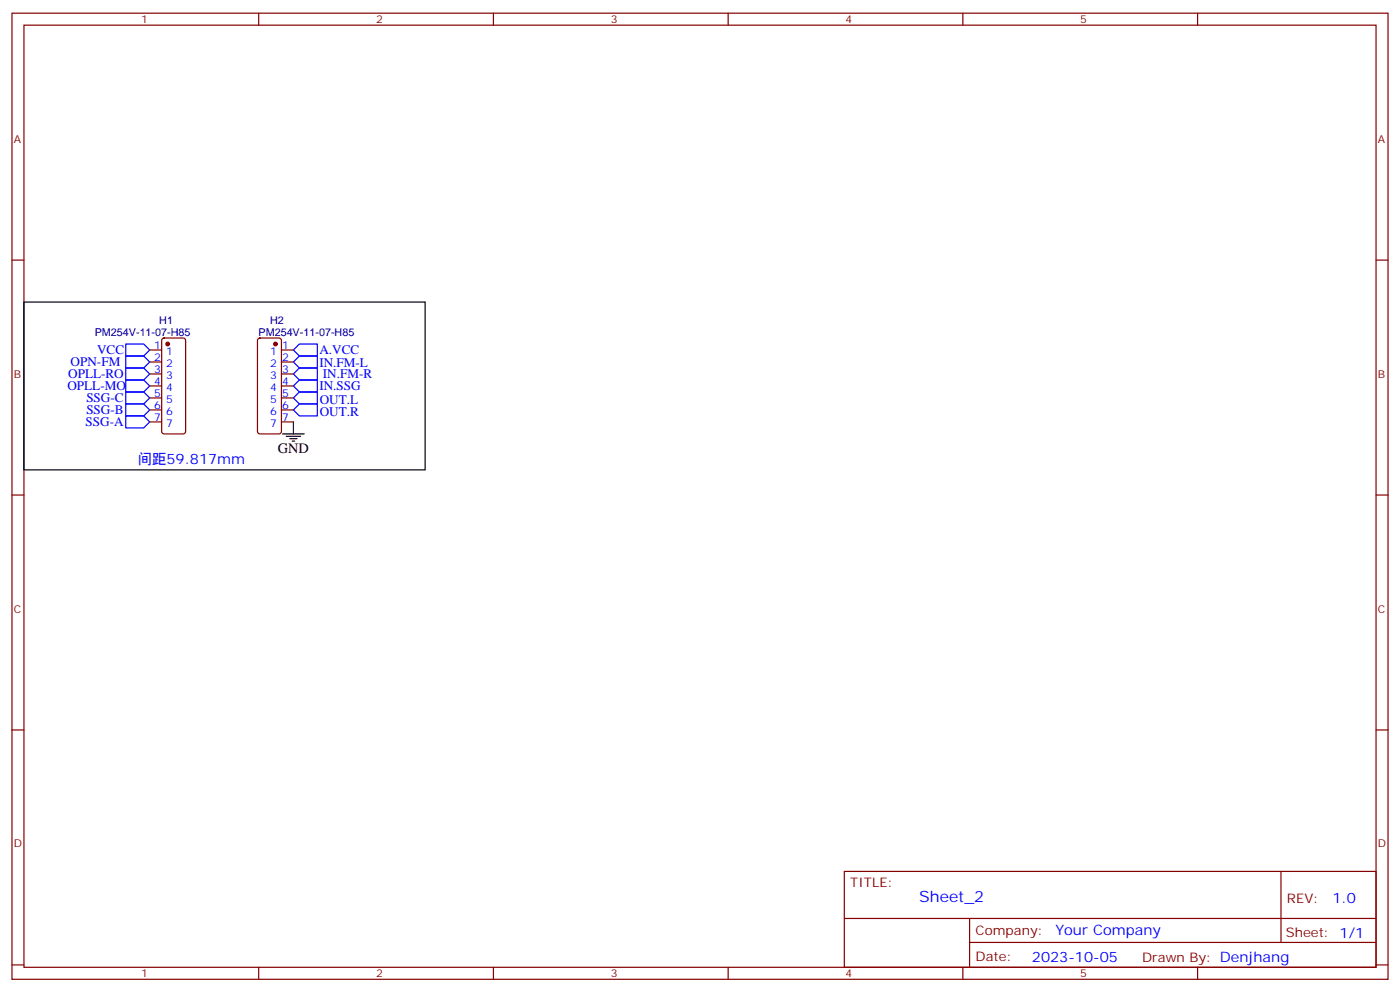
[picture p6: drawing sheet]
<svg xmlns="http://www.w3.org/2000/svg" width="412mm" height="292mm" viewBox="0 0 412 292" stroke-linecap="round" stroke-linejoin="round" font-family="sans-serif">
<g fill="none" stroke="#870000" stroke-width=".35">
<path d="M3.5 3.9h405.4v284.3h-405.4zM7.1 7.4h398.2v277.3h-398.2zM76.2 3.9v3.5M145.3 3.9v3.5M214.5 3.9v3.5M283.6 3.9v3.5M352.8 3.9v3.5M3.5 76.6h3.6M405.3 76.6h3.6M47.9 99.7l.4-.2h5.7l.6 .4 .1 27.1-.3 .5-.4 .2h-5.7l-.5-.2-.2-.5v-26.8zM76.1 99.7l.5-.2h5.6l.6 .4 .1 27.1-.2 .5-.5 .2h-5.6l-.5-.2-.3-.5v-26.8zM44.1 103h3.5"/>
<path d="M44.1 106.5h3.5M44.1 110.1h3.5M44.1 113.6h3.5M44.1 117.1h3.5M82.9 103h3.5M82.9 106.5h3.5M82.9 110.1h3.5M82.9 113.6h3.5M82.9 117.1h3.5M44.1 120.6h3.5M44.1 124.2h3.5M82.9 120.6h3.5"/>
<path d="M82.9 124.2h3.5M3.5 145.7h3.6M405.3 145.7h3.6M3.5 214.8h3.6M405.3 214.8h3.6M248.7 256.5h156.6v28.2h-156.6zM377.3 256.5v20.9M248.7 270.3h156.5M285.6 277.4h119.6M285.6 270.3v14.1M3.5 284h3.6M76.2 284.7v3.5"/>
<path d="M145.3 284.7v3.5M214.5 284.7v3.5M283.6 284.7v3.5M352.8 284.7v3.5M405.3 284h3.6"/>
</g>
<g fill="none" stroke="#00f" stroke-width=".35">
<path d="M37 101.2h5.3l1.8 1.8-1.8 1.8h-5.3zM37 118.9h5.3l1.8 1.7-1.8 1.8h-5.3zM37 115.4h5.3l1.8 1.7-1.8 1.8h-5.3zM37 111.8h5.3l1.8 1.8-1.8 1.8h-5.3zM37 108.3h5.3l1.8 1.8-1.8 1.7h-5.3zM37 104.8h5.3l1.8 1.7-1.8 1.8h-5.3zM86.4 106.5l1.8-1.7h5.3v3.5h-5.3zM86.4 110.1l1.8-1.8h5.3v3.5h-5.3zM86.4 113.6l1.8-1.8h5.3v3.6h-5.3zM86.4 117.1l1.8-1.7h5.3v3.5h-5.3zM88.2 101.2h5.3v3.6h-5.3l-1.8-1.8zM37 122.4h5.3l1.8 1.8-1.8 1.7h-5.3z"/>
<path d="M86.4 120.6l1.8-1.7h5.3v3.5h-5.3z"/>
</g>
<path d="M7.1 88.9h118.1v49.4h-118.1zM83.3 127.7h6.3M84.3 128.4h4.2M85.4 129.1h2.1M86.1 129.8h.7M86.4 124.2v3.5" fill="none" stroke="#000" stroke-width=".35"/>
<g fill="#870000" stroke="#870000" stroke-width=".35">
<circle cx="49.4" cy="101.2" r=".53"/>
<circle cx="81.1" cy="101.2" r=".53"/>
</g>
<text font-size="4.6" fill="#00f" x="270.8" y="265.5">Sheet_2</text>
<g font-size="4.2" fill="#00f">
<text x="40.6" y="136.5">间距59.817mm</text>
<text x="392.5" y="265.7">1.0</text>
<text x="310.9" y="275.3">Your Company</text>
<text x="304" y="283.1">2023-10-05</text>
</g>
<text font-size="4.2" x="81.8" y="133.3">GND</text>
<g font-size="3.9" fill="#00f">
<text x="20.8" y="107.9">OPN-FM</text>
<text x="28.6" y="104.3">VCC</text>
<text x="94.1" y="107.9">IN.FM-L</text>
<text x="94.1" y="104.3">A.VCC</text>
<text x="20.1" y="111.4">OPLL-RO</text>
<text x="95.1" y="111.4">IN.FM-R</text>
<text x="19.9" y="114.9">OPLL-MO</text>
<text x="25.4" y="118.3">SSG-C</text>
<text x="94.1" y="114.9">IN.SSG</text>
<text x="94.2" y="118.8">OUT.L</text>
<text x="25.2" y="125.4">SSG-A</text>
<text x="25.4" y="121.9">SSG-B</text>
<text x="94.2" y="122.4">OUT.R</text>
</g>
<g font-size="3.9" fill="#800">
<text x="250.5" y="261.1">TITLE:</text>
<text x="379.1" y="265.7">REV:</text>
<text x="287.4" y="275.3">Company:</text>
<text x="378.7" y="275.9">Sheet: 1/1</text>
<text x="287.4" y="282.9">Date:</text>
<text x="336.4" y="283">Drawn By: Denjhang</text>
</g>
<g font-size="3.2" fill="#800">
<text x="41.6" y="6.9">1</text>
<text x="110.8" y="6.9">2</text>
<text x="179.9" y="6.9">3</text>
<text x="249.1" y="6.9">4</text>
<text x="318.2" y="6.9">5</text>
<text x="4.1" y="42">A</text>
<text x="405.9" y="42">A</text>
<text x="4.1" y="111.1">B</text>
<text x="405.9" y="111.1">B</text>
<text x="4.1" y="180.3">C</text>
<text x="405.9" y="180.3">C</text>
<text x="4.1" y="249.4">D</text>
<text x="405.9" y="249.4">D</text>
<text x="41.6" y="287.7">1</text>
<text x="110.8" y="287.7">2</text>
<text x="179.9" y="287.7">3</text>
<text x="249.1" y="287.7">4</text>
<text x="318.2" y="287.7">5</text>
</g>
<g font-size="3.2" fill="#000080">
<text x="46.9" y="95.3">H1</text>
<text x="79.5" y="95.3">H2</text>
<text x="27.9" y="98.9">PM254V-11-07-H85</text>
<text x="76.2" y="98.9">PM254V-11-07-H85</text>
</g>
<g font-size="3.2" fill="#00f">
<text x="45.4" y="102.7">1</text>
<text x="45.4" y="106.2">2</text>
<text x="48.9" y="104.4">1</text>
<text x="48.9" y="107.9">2</text>
<text x="79.6" y="104.4">1</text>
<text x="79.6" y="107.9">2</text>
<text x="83.1" y="102.7">1</text>
<text x="83.1" y="106.2">2</text>
<text x="45.4" y="109.7">3</text>
<text x="45.4" y="113.2">4</text>
<text x="48.9" y="111.5">3</text>
<text x="79.6" y="111.5">3</text>
<text x="83.1" y="109.7">3</text>
<text x="83.1" y="113.2">4</text>
<text x="45.4" y="116.8">5</text>
<text x="48.9" y="115">4</text>
<text x="48.9" y="118.5">5</text>
<text x="79.6" y="115">4</text>
<text x="79.6" y="118.5">5</text>
<text x="83.1" y="116.8">5</text>
<text x="45.4" y="120.3">6</text>
<text x="45.4" y="123.8">7</text>
<text x="48.9" y="122.1">6</text>
<text x="48.9" y="125.6">7</text>
<text x="79.6" y="122.1">6</text>
<text x="79.6" y="125.6">7</text>
<text x="83.1" y="120.3">6</text>
<text x="83.1" y="123.8">7</text>
</g>
</svg>
